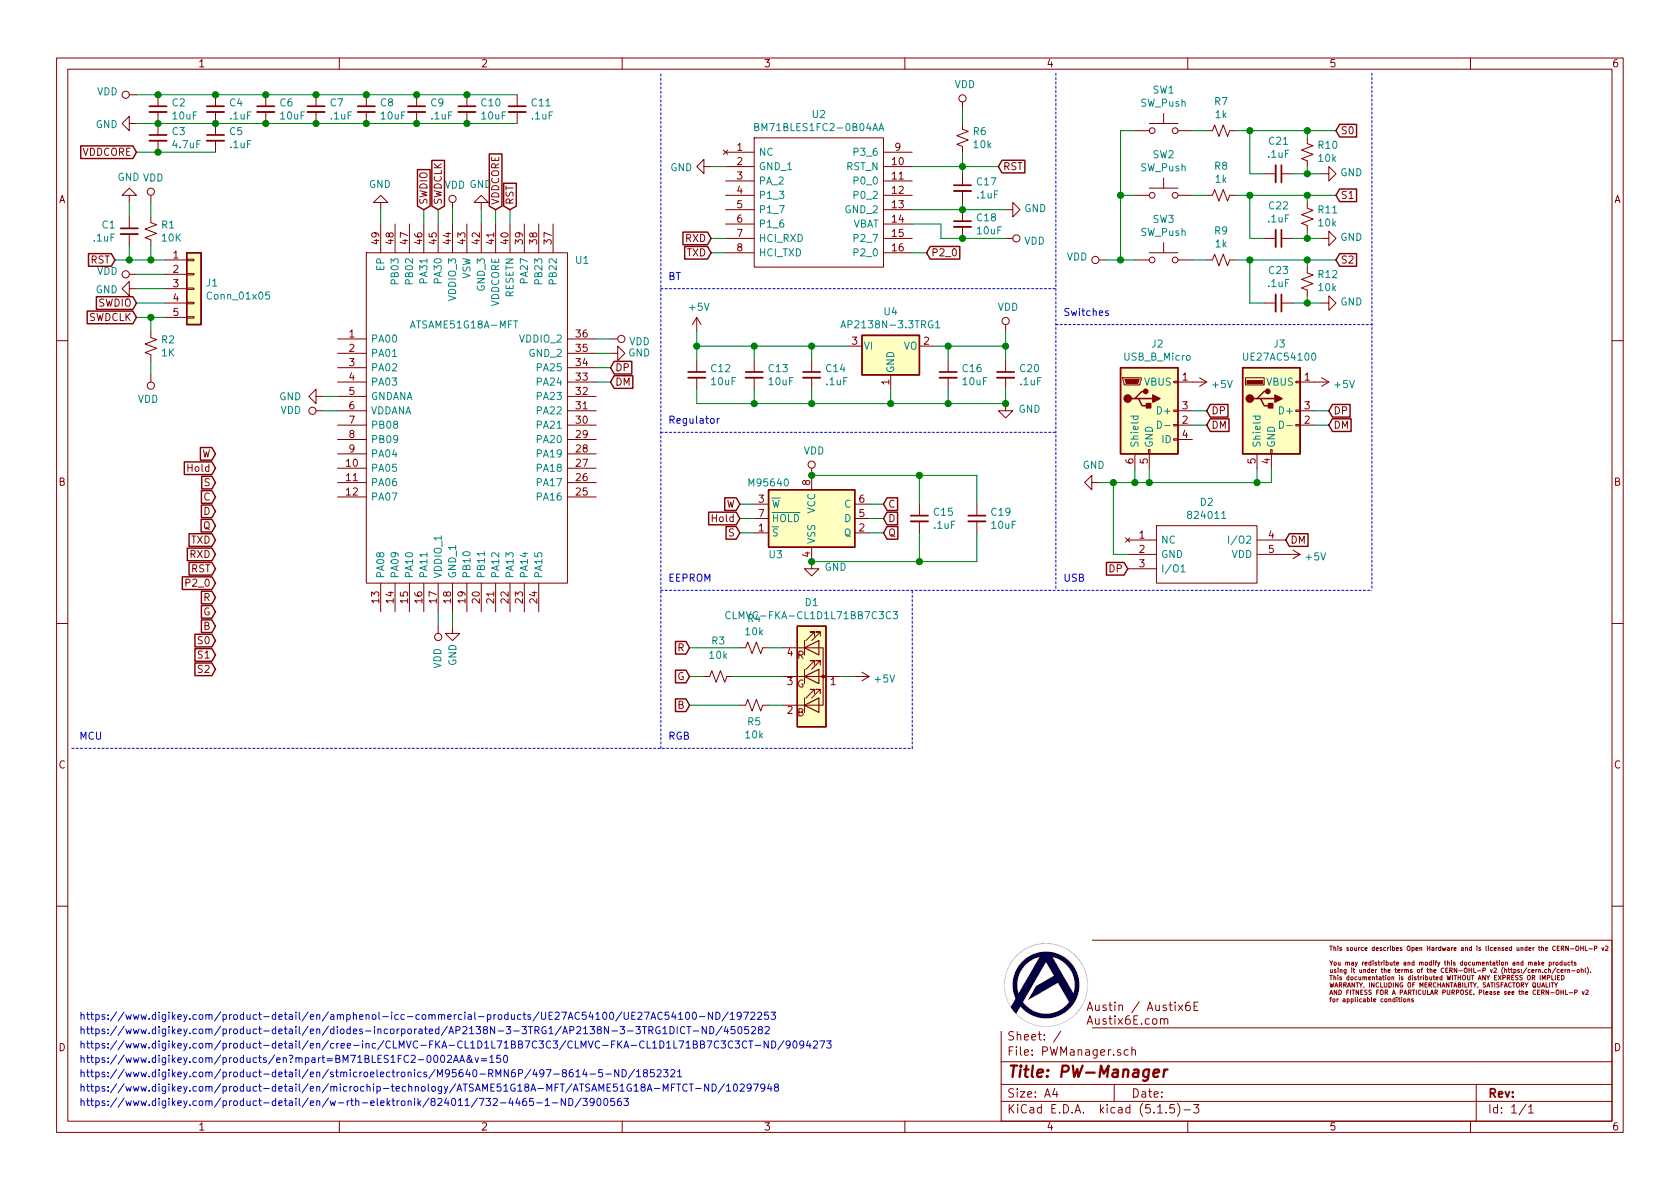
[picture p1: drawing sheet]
EESchema Schematic File Version 4
EELAYER 30 0
EELAYER END
$Descr A4 11693 8268
encoding utf-8
Sheet 1 1
Title "PW-Manager"
Date ""
Rev ""
Comp ""
Comment1 ""
Comment2 ""
Comment3 ""
Comment4 ""
$EndDescr
Text Notes 550  7600 0    50   ~ 0
https://www.digikey.com/product-detail/en/microchip-technology/ATSAME51G18A-MFT/ATSAME51G18A-MFTCT-ND/10297948
Text Notes 550  7500 0    50   ~ 0
https://www.digikey.com/product-detail/en/stmicroelectronics/M95640-RMN6P/497-8614-5-ND/1852321
$Comp
L Memory_EEPROM:M95256-WMN6P U3
U 1 1
P 5650 3600
F 0 "U3" H 5400 3350 50  0000 C CNN
F 1 "M95640" H 5350 3850 50  0000 C CNN
F 2 "Package_SO:SOIC-8_3.9x4.9mm_P1.27mm" H 5650 3600 50  0001 C CNN
F 3 "http://www.st.com/content/ccc/resource/technical/document/datasheet/9d/75/f0/3e/76/00/4c/0b/CD00103810.pdf/files/CD00103810.pdf/jcr:content/translations/en.CD00103810.pdf" H 5650 3600 50  0001 C CNN
	1    5650 3600
	1    0    0    -1  
$EndComp
$Comp
L Connector:USB_B_Micro J2
U 1 1
P 8000 2850
F 0 "J2" H 8057 3317 50  0000 C CNN
F 1 "USB_B_Micro" H 8057 3226 50  0000 C CNN
F 2 "Connector_USB:USB_Micro-B_Molex-105017-0001" H 8150 2800 50  0001 C CNN
F 3 "~" H 8150 2800 50  0001 C CNN
	1    8000 2850
	1    0    0    -1  
$EndComp
$Comp
L Connector:USB_A J3
U 1 1
P 8850 2850
F 0 "J3" H 8907 3317 50  0000 C CNN
F 1 "UE27AC54100" H 8907 3226 50  0000 C CNN
F 2 "Connector_USB:USB_A_Stewart_SS-52100-001_Horizontal" H 9000 2800 50  0001 C CNN
F 3 " ~" H 9000 2800 50  0001 C CNN
	1    8850 2850
	1    0    0    -1  
$EndComp
$Comp
L Switch:SW_Push SW1
U 1 1
P 8100 900
F 0 "SW1" H 8100 1185 50  0000 C CNN
F 1 "SW_Push" H 8100 1094 50  0000 C CNN
F 2 "Button_Switch_THT:SW_PUSH_6mm_H8.5mm" H 8100 1100 50  0001 C CNN
F 3 "~" H 8100 1100 50  0001 C CNN
	1    8100 900 
	1    0    0    -1  
$EndComp
$Comp
L Switch:SW_Push SW2
U 1 1
P 8100 1350
F 0 "SW2" H 8100 1635 50  0000 C CNN
F 1 "SW_Push" H 8100 1544 50  0000 C CNN
F 2 "Button_Switch_THT:SW_PUSH_6mm_H8.5mm" H 8100 1550 50  0001 C CNN
F 3 "~" H 8100 1550 50  0001 C CNN
	1    8100 1350
	1    0    0    -1  
$EndComp
$Comp
L Switch:SW_Push SW3
U 1 1
P 8100 1800
F 0 "SW3" H 8100 2085 50  0000 C CNN
F 1 "SW_Push" H 8100 1994 50  0000 C CNN
F 2 "Button_Switch_THT:SW_PUSH_6mm_H8.5mm" H 8100 2000 50  0001 C CNN
F 3 "~" H 8100 2000 50  0001 C CNN
	1    8100 1800
	1    0    0    -1  
$EndComp
$Comp
L Connector_Generic:Conn_01x05 J1
U 1 1
P 1350 2000
F 0 "J1" H 1430 2042 50  0000 L CNN
F 1 "Conn_01x05" H 1430 1951 50  0000 L CNN
F 2 "Connector_PinHeader_2.54mm:PinHeader_1x05_P2.54mm_Vertical" H 1350 2000 50  0001 C CNN
F 3 "~" H 1350 2000 50  0001 C CNN
	1    1350 2000
	1    0    0    -1  
$EndComp
Text Notes 550  7400 0    50   ~ 0
https://www.digikey.com/products/en?mpart=BM71BLES1FC2-0002AA&v=150
$Comp
L Device:C_Small C2
U 1 1
P 1100 750
F 0 "C2" H 1192 796 50  0000 L CNN
F 1 "10uF" H 1192 705 50  0000 L CNN
F 2 "Capacitor_SMD:C_0805_2012Metric" H 1100 750 50  0001 C CNN
F 3 "~" H 1100 750 50  0001 C CNN
	1    1100 750 
	1    0    0    -1  
$EndComp
$Comp
L Device:C_Small C4
U 1 1
P 1500 750
F 0 "C4" H 1592 796 50  0000 L CNN
F 1 ".1uF" H 1592 705 50  0000 L CNN
F 2 "Capacitor_SMD:C_0603_1608Metric" H 1500 750 50  0001 C CNN
F 3 "~" H 1500 750 50  0001 C CNN
	1    1500 750 
	1    0    0    -1  
$EndComp
$Comp
L Device:C_Small C6
U 1 1
P 1850 750
F 0 "C6" H 1942 796 50  0000 L CNN
F 1 "10uF" H 1942 705 50  0000 L CNN
F 2 "Capacitor_SMD:C_0805_2012Metric" H 1850 750 50  0001 C CNN
F 3 "~" H 1850 750 50  0001 C CNN
	1    1850 750 
	1    0    0    -1  
$EndComp
$Comp
L Device:C_Small C7
U 1 1
P 2200 750
F 0 "C7" H 2292 796 50  0000 L CNN
F 1 ".1uF" H 2292 705 50  0000 L CNN
F 2 "Capacitor_SMD:C_0603_1608Metric" H 2200 750 50  0001 C CNN
F 3 "~" H 2200 750 50  0001 C CNN
	1    2200 750 
	1    0    0    -1  
$EndComp
$Comp
L Device:C_Small C8
U 1 1
P 2550 750
F 0 "C8" H 2642 796 50  0000 L CNN
F 1 "10uF" H 2642 705 50  0000 L CNN
F 2 "Capacitor_SMD:C_0805_2012Metric" H 2550 750 50  0001 C CNN
F 3 "~" H 2550 750 50  0001 C CNN
	1    2550 750 
	1    0    0    -1  
$EndComp
$Comp
L Device:C_Small C9
U 1 1
P 2900 750
F 0 "C9" H 2992 796 50  0000 L CNN
F 1 ".1uF" H 2992 705 50  0000 L CNN
F 2 "Capacitor_SMD:C_0603_1608Metric" H 2900 750 50  0001 C CNN
F 3 "~" H 2900 750 50  0001 C CNN
	1    2900 750 
	1    0    0    -1  
$EndComp
$Comp
L Device:C_Small C10
U 1 1
P 3250 750
F 0 "C10" H 3342 796 50  0000 L CNN
F 1 "10uF" H 3342 705 50  0000 L CNN
F 2 "Capacitor_SMD:C_0805_2012Metric" H 3250 750 50  0001 C CNN
F 3 "~" H 3250 750 50  0001 C CNN
	1    3250 750 
	1    0    0    -1  
$EndComp
$Comp
L Device:C_Small C11
U 1 1
P 3600 750
F 0 "C11" H 3692 796 50  0000 L CNN
F 1 ".1uF" H 3692 705 50  0000 L CNN
F 2 "Capacitor_SMD:C_0603_1608Metric" H 3600 750 50  0001 C CNN
F 3 "~" H 3600 750 50  0001 C CNN
	1    3600 750 
	1    0    0    -1  
$EndComp
$Comp
L Device:C_Small C3
U 1 1
P 1100 950
F 0 "C3" H 1192 996 50  0000 L CNN
F 1 "4.7uF" H 1192 905 50  0000 L CNN
F 2 "Capacitor_SMD:C_0805_2012Metric" H 1100 950 50  0001 C CNN
F 3 "~" H 1100 950 50  0001 C CNN
	1    1100 950 
	1    0    0    -1  
$EndComp
$Comp
L Device:C_Small C5
U 1 1
P 1500 950
F 0 "C5" H 1592 996 50  0000 L CNN
F 1 ".1uF" H 1592 905 50  0000 L CNN
F 2 "Capacitor_SMD:C_0603_1608Metric" H 1500 950 50  0001 C CNN
F 3 "~" H 1500 950 50  0001 C CNN
	1    1500 950 
	1    0    0    -1  
$EndComp
Wire Wire Line
	1500 850  1100 850 
Connection ~ 1500 650 
Wire Wire Line
	1500 650  1100 650 
Connection ~ 1850 650 
Wire Wire Line
	1850 650  1500 650 
Connection ~ 2200 650 
Wire Wire Line
	2200 650  1850 650 
Connection ~ 2550 650 
Wire Wire Line
	2550 650  2200 650 
Connection ~ 2900 650 
Wire Wire Line
	2900 650  2550 650 
Connection ~ 3250 650 
Wire Wire Line
	3250 650  2900 650 
Wire Wire Line
	3600 650  3250 650 
Wire Wire Line
	1500 1050 1100 1050
Connection ~ 1500 850 
Connection ~ 1850 850 
Wire Wire Line
	1850 850  1500 850 
Connection ~ 2200 850 
Wire Wire Line
	2200 850  1850 850 
Connection ~ 2550 850 
Wire Wire Line
	2550 850  2200 850 
Connection ~ 2900 850 
Wire Wire Line
	2900 850  2550 850 
Connection ~ 3250 850 
Wire Wire Line
	3250 850  2900 850 
Wire Wire Line
	3600 850  3250 850 
Wire Wire Line
	1100 850  950  850 
Connection ~ 1100 850 
Connection ~ 1100 650 
$Comp
L power:GND #PWR03
U 1 1
P 950 850
F 0 "#PWR03" H 950 600 50  0001 C CNN
F 1 "GND" V 955 722 50  0000 R CNN
F 2 "" H 950 850 50  0001 C CNN
F 3 "" H 950 850 50  0001 C CNN
	1    950  850 
	0    1    1    0   
$EndComp
Wire Wire Line
	1100 650  950  650 
$Comp
L power:VDD #PWR02
U 1 1
P 950 650
F 0 "#PWR02" H 950 500 50  0001 C CNN
F 1 "VDD" V 968 777 50  0000 L CNN
F 2 "" H 950 650 50  0001 C CNN
F 3 "" H 950 650 50  0001 C CNN
	1    950  650 
	0    -1   -1   0   
$EndComp
Text GLabel 3550 1450 1    50   Input ~ 0
RST
Wire Wire Line
	3550 1450 3550 1550
Text GLabel 2950 1450 1    50   Input ~ 0
SWDIO
Text GLabel 3050 1450 1    50   Input ~ 0
SWDCLK
Wire Wire Line
	3050 1450 3050 1550
Wire Wire Line
	2950 1450 2950 1550
Text GLabel 800  1800 0    50   Input ~ 0
RST
Text GLabel 950  2100 0    50   Input ~ 0
SWDIO
Text GLabel 950  2200 0    50   Input ~ 0
SWDCLK
$Comp
L power:VDD #PWR04
U 1 1
P 950 1900
F 0 "#PWR04" H 950 1750 50  0001 C CNN
F 1 "VDD" V 968 2027 50  0000 L CNN
F 2 "" H 950 1900 50  0001 C CNN
F 3 "" H 950 1900 50  0001 C CNN
	1    950  1900
	0    -1   -1   0   
$EndComp
$Comp
L power:GND #PWR05
U 1 1
P 950 2000
F 0 "#PWR05" H 950 1750 50  0001 C CNN
F 1 "GND" V 955 1872 50  0000 R CNN
F 2 "" H 950 2000 50  0001 C CNN
F 3 "" H 950 2000 50  0001 C CNN
	1    950  2000
	0    1    1    0   
$EndComp
$Comp
L power:GND #PWR013
U 1 1
P 3150 4350
F 0 "#PWR013" H 3150 4100 50  0001 C CNN
F 1 "GND" V 3150 4150 50  0000 C CNN
F 2 "" H 3150 4350 50  0001 C CNN
F 3 "" H 3150 4350 50  0001 C CNN
	1    3150 4350
	1    0    0    -1  
$EndComp
$Comp
L power:GND #PWR016
U 1 1
P 4250 2450
F 0 "#PWR016" H 4250 2200 50  0001 C CNN
F 1 "GND" V 4250 2250 50  0000 C CNN
F 2 "" H 4250 2450 50  0001 C CNN
F 3 "" H 4250 2450 50  0001 C CNN
	1    4250 2450
	0    -1   -1   0   
$EndComp
$Comp
L power:GND #PWR014
U 1 1
P 3350 1450
F 0 "#PWR014" H 3350 1200 50  0001 C CNN
F 1 "GND" H 3355 1277 50  0000 C CNN
F 2 "" H 3350 1450 50  0001 C CNN
F 3 "" H 3350 1450 50  0001 C CNN
	1    3350 1450
	-1   0    0    1   
$EndComp
$Comp
L power:GND #PWR08
U 1 1
P 2250 2750
F 0 "#PWR08" H 2250 2500 50  0001 C CNN
F 1 "GND" V 2250 2600 50  0000 R CNN
F 2 "" H 2250 2750 50  0001 C CNN
F 3 "" H 2250 2750 50  0001 C CNN
	1    2250 2750
	0    1    1    0   
$EndComp
$Comp
L power:VDD #PWR09
U 1 1
P 2250 2850
F 0 "#PWR09" H 2250 2700 50  0001 C CNN
F 1 "VDD" V 2250 3000 50  0000 L CNN
F 2 "" H 2250 2850 50  0001 C CNN
F 3 "" H 2250 2850 50  0001 C CNN
	1    2250 2850
	0    -1   -1   0   
$EndComp
$Comp
L power:VDD #PWR011
U 1 1
P 3050 4350
F 0 "#PWR011" H 3050 4200 50  0001 C CNN
F 1 "VDD" V 3050 4500 50  0000 L CNN
F 2 "" H 3050 4350 50  0001 C CNN
F 3 "" H 3050 4350 50  0001 C CNN
	1    3050 4350
	-1   0    0    1   
$EndComp
$Comp
L power:VDD #PWR015
U 1 1
P 4250 2350
F 0 "#PWR015" H 4250 2200 50  0001 C CNN
F 1 "VDD" V 4267 2478 50  0000 L CNN
F 2 "" H 4250 2350 50  0001 C CNN
F 3 "" H 4250 2350 50  0001 C CNN
	1    4250 2350
	0    1    1    0   
$EndComp
$Comp
L power:VDD #PWR012
U 1 1
P 3150 1450
F 0 "#PWR012" H 3150 1300 50  0001 C CNN
F 1 "VDD" H 3167 1623 50  0000 C CNN
F 2 "" H 3150 1450 50  0001 C CNN
F 3 "" H 3150 1450 50  0001 C CNN
	1    3150 1450
	1    0    0    -1  
$EndComp
Text GLabel 3450 1450 1    50   Input ~ 0
VDDCORE
Text GLabel 950  1050 0    50   Input ~ 0
VDDCORE
Wire Wire Line
	950  1050 1100 1050
Connection ~ 1100 1050
Wire Wire Line
	4250 2350 4150 2350
Wire Wire Line
	4250 2450 4150 2450
Wire Wire Line
	3150 4350 3150 4250
Wire Wire Line
	3050 4350 3050 4250
Wire Wire Line
	2250 2850 2350 2850
Wire Wire Line
	2350 2750 2250 2750
Wire Wire Line
	3150 1450 3150 1550
Wire Wire Line
	3350 1450 3350 1550
Wire Wire Line
	3450 1450 3450 1550
Wire Wire Line
	800  1800 900  1800
Wire Wire Line
	950  1900 1150 1900
Wire Wire Line
	950  2000 1150 2000
Wire Wire Line
	950  2100 1150 2100
Wire Wire Line
	950  2200 1050 2200
$Comp
L Device:R_Small_US R1
U 1 1
P 1050 1600
F 0 "R1" H 1118 1646 50  0000 L CNN
F 1 "10K" H 1118 1555 50  0000 L CNN
F 2 "Resistor_SMD:R_0603_1608Metric" H 1050 1600 50  0001 C CNN
F 3 "~" H 1050 1600 50  0001 C CNN
	1    1050 1600
	1    0    0    -1  
$EndComp
$Comp
L power:VDD #PWR06
U 1 1
P 1050 1400
F 0 "#PWR06" H 1050 1250 50  0001 C CNN
F 1 "VDD" H 1067 1573 50  0000 C CNN
F 2 "" H 1050 1400 50  0001 C CNN
F 3 "" H 1050 1400 50  0001 C CNN
	1    1050 1400
	1    0    0    -1  
$EndComp
Wire Wire Line
	1050 1400 1050 1500
Wire Wire Line
	1050 1700 1050 1800
Connection ~ 1050 1800
Wire Wire Line
	1050 1800 1150 1800
$Comp
L Device:C_Small C1
U 1 1
P 900 1600
F 0 "C1" H 808 1646 50  0000 R CNN
F 1 ".1uF" H 808 1555 50  0000 R CNN
F 2 "Capacitor_SMD:C_0603_1608Metric" H 900 1600 50  0001 C CNN
F 3 "~" H 900 1600 50  0001 C CNN
	1    900  1600
	1    0    0    -1  
$EndComp
Wire Wire Line
	900  1700 900  1800
Connection ~ 900  1800
Wire Wire Line
	900  1800 1050 1800
$Comp
L power:GND #PWR01
U 1 1
P 900 1400
F 0 "#PWR01" H 900 1150 50  0001 C CNN
F 1 "GND" H 905 1227 50  0000 C CNN
F 2 "" H 900 1400 50  0001 C CNN
F 3 "" H 900 1400 50  0001 C CNN
	1    900  1400
	-1   0    0    1   
$EndComp
Wire Wire Line
	900  1500 900  1400
$Comp
L Device:R_Small_US R2
U 1 1
P 1050 2400
F 0 "R2" H 1118 2446 50  0000 L CNN
F 1 "1K" H 1118 2355 50  0000 L CNN
F 2 "Resistor_SMD:R_0603_1608Metric" H 1050 2400 50  0001 C CNN
F 3 "~" H 1050 2400 50  0001 C CNN
	1    1050 2400
	1    0    0    -1  
$EndComp
$Comp
L power:VDD #PWR07
U 1 1
P 1050 2600
F 0 "#PWR07" H 1050 2450 50  0001 C CNN
F 1 "VDD" H 1068 2773 50  0000 C CNN
F 2 "" H 1050 2600 50  0001 C CNN
F 3 "" H 1050 2600 50  0001 C CNN
	1    1050 2600
	-1   0    0    1   
$EndComp
Wire Wire Line
	1050 2600 1050 2500
Wire Wire Line
	1050 2300 1050 2200
Connection ~ 1050 2200
Wire Wire Line
	1050 2200 1150 2200
$Comp
L power:GND #PWR010
U 1 1
P 2650 1450
F 0 "#PWR010" H 2650 1200 50  0001 C CNN
F 1 "GND" H 2655 1277 50  0000 C CNN
F 2 "" H 2650 1450 50  0001 C CNN
F 3 "" H 2650 1450 50  0001 C CNN
	1    2650 1450
	-1   0    0    1   
$EndComp
Wire Wire Line
	2650 1450 2650 1550
Text GLabel 4250 2550 2    50   Input ~ 0
DP
Text GLabel 4250 2650 2    50   Input ~ 0
DM
Text GLabel 8400 2850 2    50   Input ~ 0
DP
Text GLabel 8400 2950 2    50   Input ~ 0
DM
Text GLabel 9250 2850 2    50   Input ~ 0
DP
Text GLabel 9250 2950 2    50   Input ~ 0
DM
Wire Wire Line
	8400 2850 8300 2850
Wire Wire Line
	8300 2950 8400 2950
Wire Wire Line
	9150 2950 9250 2950
Wire Wire Line
	9250 2850 9150 2850
$Comp
L power:GND #PWR027
U 1 1
P 7650 3350
F 0 "#PWR027" H 7650 3100 50  0001 C CNN
F 1 "GND" V 7527 3313 50  0000 C CNN
F 2 "" H 7650 3350 50  0001 C CNN
F 3 "" H 7650 3350 50  0001 C CNN
	1    7650 3350
	0    1    1    0   
$EndComp
Wire Wire Line
	7900 3350 8000 3350
Wire Wire Line
	8850 3350 8850 3250
Connection ~ 7900 3350
Wire Wire Line
	7900 3350 7900 3250
Wire Wire Line
	8750 3250 8750 3350
Connection ~ 8750 3350
Wire Wire Line
	8750 3350 8850 3350
Wire Wire Line
	8000 3250 8000 3350
Connection ~ 8000 3350
Wire Wire Line
	8000 3350 8750 3350
Wire Wire Line
	7750 3350 7900 3350
$Comp
L power:+5V #PWR029
U 1 1
P 8300 2650
F 0 "#PWR029" H 8300 2500 50  0001 C CNN
F 1 "+5V" V 8315 2778 50  0000 L CNN
F 2 "" H 8300 2650 50  0001 C CNN
F 3 "" H 8300 2650 50  0001 C CNN
	1    8300 2650
	0    1    1    0   
$EndComp
$Comp
L power:+5V #PWR031
U 1 1
P 9150 2650
F 0 "#PWR031" H 9150 2500 50  0001 C CNN
F 1 "+5V" V 9165 2778 50  0000 L CNN
F 2 "" H 9150 2650 50  0001 C CNN
F 3 "" H 9150 2650 50  0001 C CNN
	1    9150 2650
	0    1    1    0   
$EndComp
Wire Wire Line
	7750 3350 7750 3850
Wire Wire Line
	7750 3850 7850 3850
$Comp
L power:+5V #PWR030
U 1 1
P 8950 3850
F 0 "#PWR030" H 8950 3700 50  0001 C CNN
F 1 "+5V" V 8965 3978 50  0000 L CNN
F 2 "" H 8950 3850 50  0001 C CNN
F 3 "" H 8950 3850 50  0001 C CNN
	1    8950 3850
	0    1    1    0   
$EndComp
Text GLabel 8950 3750 2    50   Input ~ 0
DM
Text GLabel 7850 3950 0    50   Input ~ 0
DP
Text Notes 7400 4050 0    50   ~ 0
USB
Wire Notes Line
	4600 5200 4600 500 
Text Notes 550  5150 0    50   ~ 0
MCU
Text Notes 550  7700 0    50   ~ 0
https://www.digikey.com/product-detail/en/w-rth-elektronik/824011/732-4465-1-ND/3900563
$Comp
L Regulator_Linear:AMS1117-3.3 U4
U 1 1
P 6200 2400
F 0 "U4" H 6200 2642 50  0000 C CNN
F 1 "AP2138N-3.3TRG1" H 6200 2551 50  0000 C CNN
F 2 "Package_TO_SOT_SMD:SOT-23" H 6200 2600 50  0001 C CNN
F 3 "http://www.advanced-monolithic.com/pdf/ds1117.pdf" H 6300 2150 50  0001 C CNN
	1    6200 2400
	1    0    0    -1  
$EndComp
$Comp
L Device:C_Small C13
U 1 1
P 5250 2600
F 0 "C13" H 5342 2646 50  0000 L CNN
F 1 "10uF" H 5342 2555 50  0000 L CNN
F 2 "Capacitor_SMD:C_0805_2012Metric" H 5250 2600 50  0001 C CNN
F 3 "~" H 5250 2600 50  0001 C CNN
	1    5250 2600
	1    0    0    -1  
$EndComp
$Comp
L Device:C_Small C14
U 1 1
P 5650 2600
F 0 "C14" H 5742 2646 50  0000 L CNN
F 1 ".1uF" H 5742 2555 50  0000 L CNN
F 2 "Capacitor_SMD:C_0603_1608Metric" H 5650 2600 50  0001 C CNN
F 3 "~" H 5650 2600 50  0001 C CNN
	1    5650 2600
	1    0    0    -1  
$EndComp
$Comp
L Device:C_Small C12
U 1 1
P 4850 2600
F 0 "C12" H 4942 2646 50  0000 L CNN
F 1 "10uF" H 4942 2555 50  0000 L CNN
F 2 "Capacitor_SMD:C_0805_2012Metric" H 4850 2600 50  0001 C CNN
F 3 "~" H 4850 2600 50  0001 C CNN
	1    4850 2600
	1    0    0    -1  
$EndComp
$Comp
L Device:C_Small C16
U 1 1
P 6600 2600
F 0 "C16" H 6692 2646 50  0000 L CNN
F 1 "10uF" H 6692 2555 50  0000 L CNN
F 2 "Capacitor_SMD:C_0805_2012Metric" H 6600 2600 50  0001 C CNN
F 3 "~" H 6600 2600 50  0001 C CNN
	1    6600 2600
	1    0    0    -1  
$EndComp
$Comp
L Device:C_Small C20
U 1 1
P 7000 2600
F 0 "C20" H 7092 2646 50  0000 L CNN
F 1 ".1uF" H 7092 2555 50  0000 L CNN
F 2 "Capacitor_SMD:C_0603_1608Metric" H 7000 2600 50  0001 C CNN
F 3 "~" H 7000 2600 50  0001 C CNN
	1    7000 2600
	1    0    0    -1  
$EndComp
Wire Wire Line
	6600 2500 6600 2400
Wire Wire Line
	7000 2500 7000 2400
Wire Wire Line
	6500 2400 6600 2400
Connection ~ 6600 2400
Wire Wire Line
	6600 2400 7000 2400
Wire Wire Line
	5650 2500 5650 2400
Wire Wire Line
	5250 2500 5250 2400
Wire Wire Line
	5250 2400 5650 2400
Connection ~ 5650 2400
Wire Wire Line
	5650 2400 5900 2400
Wire Wire Line
	4850 2500 4850 2400
Wire Wire Line
	4850 2400 5250 2400
Connection ~ 5250 2400
Wire Wire Line
	4850 2700 4850 2800
Wire Wire Line
	4850 2800 5250 2800
Wire Wire Line
	7000 2800 7000 2700
Wire Wire Line
	5250 2800 5250 2700
Connection ~ 5250 2800
Wire Wire Line
	5250 2800 5650 2800
Wire Wire Line
	5650 2800 5650 2700
Connection ~ 5650 2800
Wire Wire Line
	5650 2800 6200 2800
Wire Wire Line
	6200 2800 6200 2700
Connection ~ 6200 2800
Wire Wire Line
	6200 2800 6600 2800
Wire Wire Line
	6600 2800 6600 2700
Connection ~ 6600 2800
Wire Wire Line
	6600 2800 7000 2800
$Comp
L power:+5V #PWR017
U 1 1
P 4850 2300
F 0 "#PWR017" H 4850 2150 50  0001 C CNN
F 1 "+5V" H 4865 2473 50  0000 C CNN
F 2 "" H 4850 2300 50  0001 C CNN
F 3 "" H 4850 2300 50  0001 C CNN
	1    4850 2300
	1    0    0    -1  
$EndComp
Wire Wire Line
	7000 2300 7000 2400
Connection ~ 7000 2400
Wire Wire Line
	4850 2300 4850 2400
Connection ~ 4850 2400
$Comp
L power:VDD #PWR025
U 1 1
P 7000 2300
F 0 "#PWR025" H 7000 2150 50  0001 C CNN
F 1 "VDD" H 7017 2473 50  0000 C CNN
F 2 "" H 7000 2300 50  0001 C CNN
F 3 "" H 7000 2300 50  0001 C CNN
	1    7000 2300
	1    0    0    -1  
$EndComp
Wire Notes Line
	4600 3000 7350 3000
Text Notes 4650 2950 0    50   ~ 0
Regulator
Wire Wire Line
	4250 2550 4150 2550
Wire Wire Line
	4250 2650 4150 2650
$Comp
L Device:C_Small C18
U 1 1
P 6700 1550
F 0 "C18" H 6792 1596 50  0000 L CNN
F 1 "10uF" H 6792 1505 50  0000 L CNN
F 2 "Capacitor_SMD:C_0805_2012Metric" H 6700 1550 50  0001 C CNN
F 3 "~" H 6700 1550 50  0001 C CNN
	1    6700 1550
	1    0    0    -1  
$EndComp
Wire Wire Line
	6350 1550 6550 1550
Wire Wire Line
	6550 1550 6550 1650
Wire Wire Line
	6550 1650 6700 1650
Connection ~ 6700 1650
Wire Wire Line
	6700 1650 7000 1650
Wire Wire Line
	6350 1450 6700 1450
Connection ~ 6700 1450
Wire Wire Line
	6700 1450 7000 1450
$Comp
L power:GND #PWR023
U 1 1
P 7000 1450
F 0 "#PWR023" H 7000 1200 50  0001 C CNN
F 1 "GND" V 7005 1322 50  0000 R CNN
F 2 "" H 7000 1450 50  0001 C CNN
F 3 "" H 7000 1450 50  0001 C CNN
	1    7000 1450
	0    -1   -1   0   
$EndComp
$Comp
L power:VDD #PWR024
U 1 1
P 7000 1650
F 0 "#PWR024" H 7000 1500 50  0001 C CNN
F 1 "VDD" V 7017 1778 50  0000 L CNN
F 2 "" H 7000 1650 50  0001 C CNN
F 3 "" H 7000 1650 50  0001 C CNN
	1    7000 1650
	0    1    1    0   
$EndComp
Text GLabel 4950 1750 0    50   Input ~ 0
TXD
Text GLabel 4950 1650 0    50   Input ~ 0
RXD
Wire Wire Line
	4950 1650 5050 1650
Wire Wire Line
	4950 1750 5050 1750
$Comp
L power:GND #PWR018
U 1 1
P 4950 1150
F 0 "#PWR018" H 4950 900 50  0001 C CNN
F 1 "GND" V 4955 1022 50  0000 R CNN
F 2 "" H 4950 1150 50  0001 C CNN
F 3 "" H 4950 1150 50  0001 C CNN
	1    4950 1150
	0    1    1    0   
$EndComp
Wire Wire Line
	4950 1150 5050 1150
Wire Wire Line
	6350 1150 6700 1150
$Comp
L Device:C_Small C17
U 1 1
P 6700 1300
F 0 "C17" H 6792 1346 50  0000 L CNN
F 1 ".1uF" H 6792 1255 50  0000 L CNN
F 2 "Capacitor_SMD:C_0603_1608Metric" H 6700 1300 50  0001 C CNN
F 3 "~" H 6700 1300 50  0001 C CNN
	1    6700 1300
	1    0    0    -1  
$EndComp
Wire Wire Line
	6700 1200 6700 1150
Connection ~ 6700 1150
Wire Wire Line
	6700 1150 6950 1150
Wire Wire Line
	6700 1400 6700 1450
$Comp
L Device:R_Small_US R6
U 1 1
P 6700 950
F 0 "R6" H 6768 996 50  0000 L CNN
F 1 "10k" H 6768 905 50  0000 L CNN
F 2 "Resistor_SMD:R_0603_1608Metric" H 6700 950 50  0001 C CNN
F 3 "~" H 6700 950 50  0001 C CNN
	1    6700 950 
	1    0    0    -1  
$EndComp
Wire Wire Line
	6700 1050 6700 1150
$Comp
L power:VDD #PWR022
U 1 1
P 6700 750
F 0 "#PWR022" H 6700 600 50  0001 C CNN
F 1 "VDD" H 6717 923 50  0000 C CNN
F 2 "" H 6700 750 50  0001 C CNN
F 3 "" H 6700 750 50  0001 C CNN
	1    6700 750 
	1    0    0    -1  
$EndComp
Wire Wire Line
	6700 750  6700 850 
Text GLabel 6950 1150 2    50   Input ~ 0
RST
Text GLabel 6450 1750 2    50   Input ~ 0
P2_0
Wire Wire Line
	6450 1750 6350 1750
Wire Notes Line
	4600 2000 7350 2000
Text Notes 4650 1950 0    50   ~ 0
BT
Text GLabel 5150 3500 0    50   Input ~ 0
W
Text GLabel 5150 3600 0    50   Input ~ 0
Hold
Text GLabel 5150 3700 0    50   Input ~ 0
S
Text GLabel 6150 3500 2    50   Input ~ 0
C
Text GLabel 6150 3600 2    50   Input ~ 0
D
Text GLabel 6150 3700 2    50   Input ~ 0
Q
Wire Wire Line
	6150 3700 6050 3700
Wire Wire Line
	6050 3600 6150 3600
Wire Wire Line
	6150 3500 6050 3500
Wire Wire Line
	5150 3500 5250 3500
Wire Wire Line
	5250 3600 5150 3600
Wire Wire Line
	5150 3700 5250 3700
$Comp
L power:GND #PWR026
U 1 1
P 7000 2800
F 0 "#PWR026" H 7000 2550 50  0001 C CNN
F 1 "GND" H 7088 2763 50  0000 L CNN
F 2 "" H 7000 2800 50  0001 C CNN
F 3 "" H 7000 2800 50  0001 C CNN
	1    7000 2800
	1    0    0    -1  
$EndComp
Connection ~ 7000 2800
$Comp
L power:GND #PWR020
U 1 1
P 5650 3900
F 0 "#PWR020" H 5650 3650 50  0001 C CNN
F 1 "GND" H 5738 3863 50  0000 L CNN
F 2 "" H 5650 3900 50  0001 C CNN
F 3 "" H 5650 3900 50  0001 C CNN
	1    5650 3900
	1    0    0    -1  
$EndComp
$Comp
L power:VDD #PWR019
U 1 1
P 5650 3300
F 0 "#PWR019" H 5650 3150 50  0001 C CNN
F 1 "VDD" H 5667 3473 50  0000 C CNN
F 2 "" H 5650 3300 50  0001 C CNN
F 3 "" H 5650 3300 50  0001 C CNN
	1    5650 3300
	1    0    0    -1  
$EndComp
$Comp
L Device:C_Small C19
U 1 1
P 6800 3600
F 0 "C19" H 6892 3646 50  0000 L CNN
F 1 "10uF" H 6892 3555 50  0000 L CNN
F 2 "Capacitor_SMD:C_0805_2012Metric" H 6800 3600 50  0001 C CNN
F 3 "~" H 6800 3600 50  0001 C CNN
	1    6800 3600
	1    0    0    -1  
$EndComp
$Comp
L Device:C_Small C15
U 1 1
P 6400 3600
F 0 "C15" H 6492 3646 50  0000 L CNN
F 1 ".1uF" H 6492 3555 50  0000 L CNN
F 2 "Capacitor_SMD:C_0603_1608Metric" H 6400 3600 50  0001 C CNN
F 3 "~" H 6400 3600 50  0001 C CNN
	1    6400 3600
	1    0    0    -1  
$EndComp
Wire Wire Line
	5650 3900 6400 3900
Wire Wire Line
	6400 3900 6400 3700
Connection ~ 5650 3900
Wire Wire Line
	6400 3900 6800 3900
Wire Wire Line
	6800 3900 6800 3700
Connection ~ 6400 3900
Wire Wire Line
	6400 3500 6400 3300
Wire Wire Line
	6400 3300 5650 3300
Connection ~ 5650 3300
Wire Wire Line
	6800 3500 6800 3300
Wire Wire Line
	6800 3300 6400 3300
Connection ~ 6400 3300
Wire Notes Line
	7350 500  7350 4100
Text Notes 4650 4050 0    50   ~ 0
EEPROM
Text GLabel 1500 3150 0    50   Input ~ 0
W
Text GLabel 1500 3250 0    50   Input ~ 0
Hold
Text GLabel 1500 3350 0    50   Input ~ 0
S
Text GLabel 1500 3450 0    50   Input ~ 0
C
Text GLabel 1500 3550 0    50   Input ~ 0
D
Text GLabel 1500 3650 0    50   Input ~ 0
Q
Text GLabel 1500 3750 0    50   Input ~ 0
TXD
Text GLabel 1500 3850 0    50   Input ~ 0
RXD
Text GLabel 1500 3950 0    50   Input ~ 0
RST
Text GLabel 1500 4050 0    50   Input ~ 0
P2_0
$Comp
L Device:R_Small_US R4
U 1 1
P 5250 4500
F 0 "R4" V 5045 4500 50  0000 C CNN
F 1 "10k" V 5136 4500 50  0000 C CNN
F 2 "Resistor_SMD:R_0603_1608Metric" H 5250 4500 50  0001 C CNN
F 3 "~" H 5250 4500 50  0001 C CNN
	1    5250 4500
	0    1    1    0   
$EndComp
$Comp
L Device:R_Small_US R3
U 1 1
P 5000 4700
F 0 "R3" V 4750 4700 50  0000 C CNN
F 1 "10k" V 4850 4700 50  0000 C CNN
F 2 "Resistor_SMD:R_0603_1608Metric" H 5000 4700 50  0001 C CNN
F 3 "~" H 5000 4700 50  0001 C CNN
	1    5000 4700
	0    1    1    0   
$EndComp
$Comp
L Device:R_Small_US R5
U 1 1
P 5250 4900
F 0 "R5" V 5363 4900 50  0000 C CNN
F 1 "10k" V 5454 4900 50  0000 C CNN
F 2 "Resistor_SMD:R_0603_1608Metric" H 5250 4900 50  0001 C CNN
F 3 "~" H 5250 4900 50  0001 C CNN
	1    5250 4900
	0    1    1    0   
$EndComp
Wire Wire Line
	5100 4700 5450 4700
Wire Wire Line
	5450 4500 5350 4500
Wire Wire Line
	5450 4900 5350 4900
Wire Wire Line
	5150 4900 4800 4900
Wire Wire Line
	4900 4700 4800 4700
Wire Wire Line
	5150 4500 4800 4500
$Comp
L power:+5V #PWR021
U 1 1
P 5950 4700
F 0 "#PWR021" H 5950 4550 50  0001 C CNN
F 1 "+5V" V 5965 4828 50  0000 L CNN
F 2 "" H 5950 4700 50  0001 C CNN
F 3 "" H 5950 4700 50  0001 C CNN
	1    5950 4700
	0    1    1    0   
$EndComp
Wire Wire Line
	5950 4700 5850 4700
Text GLabel 4800 4900 0    50   Input ~ 0
B
Text GLabel 4800 4700 0    50   Input ~ 0
G
Text GLabel 4800 4500 0    50   Input ~ 0
R
Wire Notes Line
	6350 5200 6350 4100
Text Notes 4650 5150 0    50   ~ 0
RGB
Text GLabel 1500 4150 0    50   Input ~ 0
R
Text GLabel 1500 4250 0    50   Input ~ 0
G
Text GLabel 1500 4350 0    50   Input ~ 0
B
Wire Wire Line
	7700 1800 7800 1800
Wire Wire Line
	7900 900  7800 900 
Wire Wire Line
	7800 900  7800 1350
Connection ~ 7800 1800
Wire Wire Line
	7800 1800 7900 1800
Wire Wire Line
	7900 1350 7800 1350
Connection ~ 7800 1350
Wire Wire Line
	7800 1350 7800 1800
$Comp
L Device:R_Small_US R8
U 1 1
P 8500 1350
F 0 "R8" V 8295 1350 50  0000 C CNN
F 1 "1k" V 8386 1350 50  0000 C CNN
F 2 "Resistor_SMD:R_0603_1608Metric" H 8500 1350 50  0001 C CNN
F 3 "~" H 8500 1350 50  0001 C CNN
	1    8500 1350
	0    1    1    0   
$EndComp
$Comp
L Device:C_Small C22
U 1 1
P 8900 1650
F 0 "C22" V 8671 1650 50  0000 C CNN
F 1 ".1uF" V 8762 1650 50  0000 C CNN
F 2 "Capacitor_SMD:C_0603_1608Metric" H 8900 1650 50  0001 C CNN
F 3 "~" H 8900 1650 50  0001 C CNN
	1    8900 1650
	0    1    1    0   
$EndComp
Wire Wire Line
	8800 1650 8700 1650
Wire Wire Line
	8700 1650 8700 1350
Wire Wire Line
	8700 1350 8600 1350
$Comp
L Device:R_Small_US R11
U 1 1
P 9100 1500
F 0 "R11" H 9032 1454 50  0000 R CNN
F 1 "10k" H 9032 1545 50  0000 R CNN
F 2 "Resistor_SMD:R_0603_1608Metric" H 9100 1500 50  0001 C CNN
F 3 "~" H 9100 1500 50  0001 C CNN
	1    9100 1500
	-1   0    0    1   
$EndComp
Wire Wire Line
	9000 1650 9100 1650
Wire Wire Line
	9100 1650 9100 1600
Wire Wire Line
	9100 1400 9100 1350
Wire Wire Line
	9100 1350 8700 1350
Connection ~ 8700 1350
Wire Wire Line
	8400 1350 8300 1350
$Comp
L power:VDD #PWR028
U 1 1
P 7700 1800
F 0 "#PWR028" H 7700 1650 50  0001 C CNN
F 1 "VDD" V 7718 1927 50  0000 L CNN
F 2 "" H 7700 1800 50  0001 C CNN
F 3 "" H 7700 1800 50  0001 C CNN
	1    7700 1800
	0    -1   -1   0   
$EndComp
Wire Wire Line
	9100 1350 9300 1350
Connection ~ 9100 1350
Text GLabel 9300 1350 2    50   Input ~ 0
S1
$Comp
L Device:R_Small_US R9
U 1 1
P 8500 1800
F 0 "R9" V 8295 1800 50  0000 C CNN
F 1 "1k" V 8386 1800 50  0000 C CNN
F 2 "Resistor_SMD:R_0603_1608Metric" H 8500 1800 50  0001 C CNN
F 3 "~" H 8500 1800 50  0001 C CNN
	1    8500 1800
	0    1    1    0   
$EndComp
$Comp
L Device:C_Small C23
U 1 1
P 8900 2100
F 0 "C23" V 8671 2100 50  0000 C CNN
F 1 ".1uF" V 8762 2100 50  0000 C CNN
F 2 "Capacitor_SMD:C_0603_1608Metric" H 8900 2100 50  0001 C CNN
F 3 "~" H 8900 2100 50  0001 C CNN
	1    8900 2100
	0    1    1    0   
$EndComp
Wire Wire Line
	8800 2100 8700 2100
Wire Wire Line
	8700 2100 8700 1800
Wire Wire Line
	8700 1800 8600 1800
$Comp
L Device:R_Small_US R12
U 1 1
P 9100 1950
F 0 "R12" H 9032 1904 50  0000 R CNN
F 1 "10k" H 9032 1995 50  0000 R CNN
F 2 "Resistor_SMD:R_0603_1608Metric" H 9100 1950 50  0001 C CNN
F 3 "~" H 9100 1950 50  0001 C CNN
	1    9100 1950
	-1   0    0    1   
$EndComp
Wire Wire Line
	9000 2100 9100 2100
Wire Wire Line
	9100 2100 9100 2050
Wire Wire Line
	9100 1850 9100 1800
Wire Wire Line
	9100 1800 8700 1800
Connection ~ 8700 1800
Wire Wire Line
	8400 1800 8300 1800
Wire Wire Line
	9100 1800 9300 1800
Connection ~ 9100 1800
Text GLabel 9300 1800 2    50   Input ~ 0
S2
$Comp
L Device:R_Small_US R7
U 1 1
P 8500 900
F 0 "R7" V 8295 900 50  0000 C CNN
F 1 "1k" V 8386 900 50  0000 C CNN
F 2 "Resistor_SMD:R_0603_1608Metric" H 8500 900 50  0001 C CNN
F 3 "~" H 8500 900 50  0001 C CNN
	1    8500 900 
	0    1    1    0   
$EndComp
$Comp
L Device:C_Small C21
U 1 1
P 8900 1200
F 0 "C21" V 8671 1200 50  0000 C CNN
F 1 ".1uF" V 8762 1200 50  0000 C CNN
F 2 "Capacitor_SMD:C_0603_1608Metric" H 8900 1200 50  0001 C CNN
F 3 "~" H 8900 1200 50  0001 C CNN
	1    8900 1200
	0    1    1    0   
$EndComp
Wire Wire Line
	8800 1200 8700 1200
Wire Wire Line
	8700 1200 8700 900 
Wire Wire Line
	8700 900  8600 900 
$Comp
L Device:R_Small_US R10
U 1 1
P 9100 1050
F 0 "R10" H 9032 1004 50  0000 R CNN
F 1 "10k" H 9032 1095 50  0000 R CNN
F 2 "Resistor_SMD:R_0603_1608Metric" H 9100 1050 50  0001 C CNN
F 3 "~" H 9100 1050 50  0001 C CNN
	1    9100 1050
	-1   0    0    1   
$EndComp
Wire Wire Line
	9000 1200 9100 1200
Wire Wire Line
	9100 1200 9100 1150
Wire Wire Line
	9100 950  9100 900 
Wire Wire Line
	9100 900  8700 900 
Connection ~ 8700 900 
Wire Wire Line
	8400 900  8300 900 
Wire Wire Line
	9100 900  9300 900 
Connection ~ 9100 900 
Text GLabel 9300 900  2    50   Input ~ 0
S0
$Comp
L power:GND #PWR034
U 1 1
P 9200 2100
F 0 "#PWR034" H 9200 1850 50  0001 C CNN
F 1 "GND" V 9205 1972 50  0000 R CNN
F 2 "" H 9200 2100 50  0001 C CNN
F 3 "" H 9200 2100 50  0001 C CNN
	1    9200 2100
	0    -1   -1   0   
$EndComp
Wire Wire Line
	9200 2100 9100 2100
Connection ~ 9100 2100
$Comp
L power:GND #PWR033
U 1 1
P 9200 1650
F 0 "#PWR033" H 9200 1400 50  0001 C CNN
F 1 "GND" V 9205 1522 50  0000 R CNN
F 2 "" H 9200 1650 50  0001 C CNN
F 3 "" H 9200 1650 50  0001 C CNN
	1    9200 1650
	0    -1   -1   0   
$EndComp
$Comp
L power:GND #PWR032
U 1 1
P 9200 1200
F 0 "#PWR032" H 9200 950 50  0001 C CNN
F 1 "GND" V 9205 1072 50  0000 R CNN
F 2 "" H 9200 1200 50  0001 C CNN
F 3 "" H 9200 1200 50  0001 C CNN
	1    9200 1200
	0    -1   -1   0   
$EndComp
Wire Wire Line
	9200 1200 9100 1200
Connection ~ 9100 1200
Wire Wire Line
	9200 1650 9100 1650
Connection ~ 9100 1650
Text GLabel 1500 4450 0    50   Input ~ 0
S0
Text GLabel 1500 4550 0    50   Input ~ 0
S1
Text GLabel 1500 4650 0    50   Input ~ 0
S2
Wire Notes Line
	7350 2250 9550 2250
Text Notes 7400 2200 0    50   ~ 0
Switches
Wire Notes Line
	9550 500  9550 4100
Wire Notes Line
	4600 4100 9550 4100
Wire Notes Line
	500  5200 6350 5200
Wire Wire Line
	7650 3350 7750 3350
Connection ~ 7750 3350
$Comp
L LED:ASMB-MTB0-0A3A2 D1
U 1 1
P 5650 4700
F 0 "D1" H 5650 5217 50  0000 C CNN
F 1 "CLMVC-FKA-CL1D1L71BB7C3C3" H 5650 5126 50  0000 C CNN
F 2 "SamacSys_Parts:CLMVCFKACL1D1L71BB7C3C3" H 5650 5200 50  0001 C CNN
F 3 "https://docs.broadcom.com/docs/AV02-4186EN" H 5650 4250 50  0001 C CNN
	1    5650 4700
	1    0    0    -1  
$EndComp
Text Notes 550  7300 0    50   ~ 0
https://www.digikey.com/product-detail/en/cree-inc/CLMVC-FKA-CL1D1L71BB7C3C3/CLMVC-FKA-CL1D1L71BB7C3C3CT-ND/9094273
$Comp
L SamacSys_Parts:ATSAME51G18A-MFT U1
U 1 1
P 2350 2350
F 0 "U1" H 4000 2900 50  0000 L CNN
F 1 "ATSAME51G18A-MFT" H 2850 2450 50  0000 L CNN
F 2 "SamacSys_Parts:QFN50P700X700X90-49N-D" H 4000 2950 50  0001 L CNN
F 3 "https://componentsearchengine.com/Datasheets/1/ATSAME51G18A-MFT.pdf" H 4000 2850 50  0001 L CNN
F 4 "ARM Cortex-M4F Automotive, AEC-Q100, SAM E51 Microcontroller IC 32-Bit 100MHz 256KB (256K x 8) FLASH 48-VQFN (7x7)" H 4000 2750 50  0001 L CNN "Description"
F 5 "0.9" H 4000 2650 50  0001 L CNN "Height"
F 6 "556-ATSAME51G18A-MFT" H 4000 2550 50  0001 L CNN "Mouser Part Number"
F 7 "https://www.mouser.com/Search/Refine.aspx?Keyword=556-ATSAME51G18A-MFT" H 4000 2450 50  0001 L CNN "Mouser Price/Stock"
F 8 "Microchip" H 4000 2350 50  0001 L CNN "Manufacturer_Name"
F 9 "ATSAME51G18A-MFT" H 4000 2250 50  0001 L CNN "Manufacturer_Part_Number"
	1    2350 2350
	1    0    0    -1  
$EndComp
$Comp
L SamacSys_Parts:824011 D2
U 1 1
P 7850 3750
F 0 "D2" H 8400 4015 50  0000 C CNN
F 1 "824011" H 8400 3924 50  0000 C CNN
F 2 "SamacSys_Parts:SOT95P280X145-5N" H 8800 3850 50  0001 L CNN
F 3 "https://componentsearchengine.com/Datasheets/1/824011.pdf" H 8800 3750 50  0001 L CNN
F 4 "Wurth Elektronik 824011 Dual Uni-Directional TVS Diode Array, 5-Pin SOT-23" H 8800 3650 50  0001 L CNN "Description"
F 5 "1.45" H 8800 3550 50  0001 L CNN "Height"
F 6 "710-824011" H 8800 3450 50  0001 L CNN "Mouser Part Number"
F 7 "https://www.mouser.com/Search/Refine.aspx?Keyword=710-824011" H 8800 3350 50  0001 L CNN "Mouser Price/Stock"
F 8 "Wurth Elektronik" H 8800 3250 50  0001 L CNN "Manufacturer_Name"
F 9 "824011" H 8800 3150 50  0001 L CNN "Manufacturer_Part_Number"
	1    7850 3750
	1    0    0    -1  
$EndComp
Text Notes 550  7200 0    50   ~ 0
https://www.digikey.com/product-detail/en/diodes-incorporated/AP2138N-3-3TRG1/AP2138N-3-3TRG1DICT-ND/4505282
Text Notes 550  7100 0    50   ~ 0
https://www.digikey.com/product-detail/en/amphenol-icc-commercial-products/UE27AC54100/UE27AC54100-ND/1972253
$Comp
L SamacSys_Parts:BM71BLES1FC2-0B04AA U2
U 1 1
P 5050 1050
F 0 "U2" H 5700 1315 50  0000 C CNN
F 1 "BM71BLES1FC2-0B04AA" H 5700 1224 50  0000 C CNN
F 2 "SamacSys_Parts:BM71BLES1FC2_1" H 6200 1150 50  0001 L CNN
F 3 "https://componentsearchengine.com/Datasheets/1/BM71BLES1FC2-0B04AA.pdf" H 6200 1050 50  0001 L CNN
F 4 "MICROCHIP - BM71BLES1FC2-0B04AA - BLUETOOTH MODULE, V4.2, 2.402-2.48GHZ" H 6200 950 50  0001 L CNN "Description"
F 5 "" H 6200 850 50  0001 L CNN "Height"
F 6 "579-BM71BS1FC2-BB04" H 6200 750 50  0001 L CNN "Mouser Part Number"
F 7 "https://www.mouser.com/Search/Refine.aspx?Keyword=579-BM71BS1FC2-BB04" H 6200 650 50  0001 L CNN "Mouser Price/Stock"
F 8 "Microchip" H 6200 550 50  0001 L CNN "Manufacturer_Name"
F 9 "BM71BLES1FC2-0B04AA" H 6200 450 50  0001 L CNN "Manufacturer_Part_Number"
	1    5050 1050
	1    0    0    -1  
$EndComp
$EndSCHEMATC
